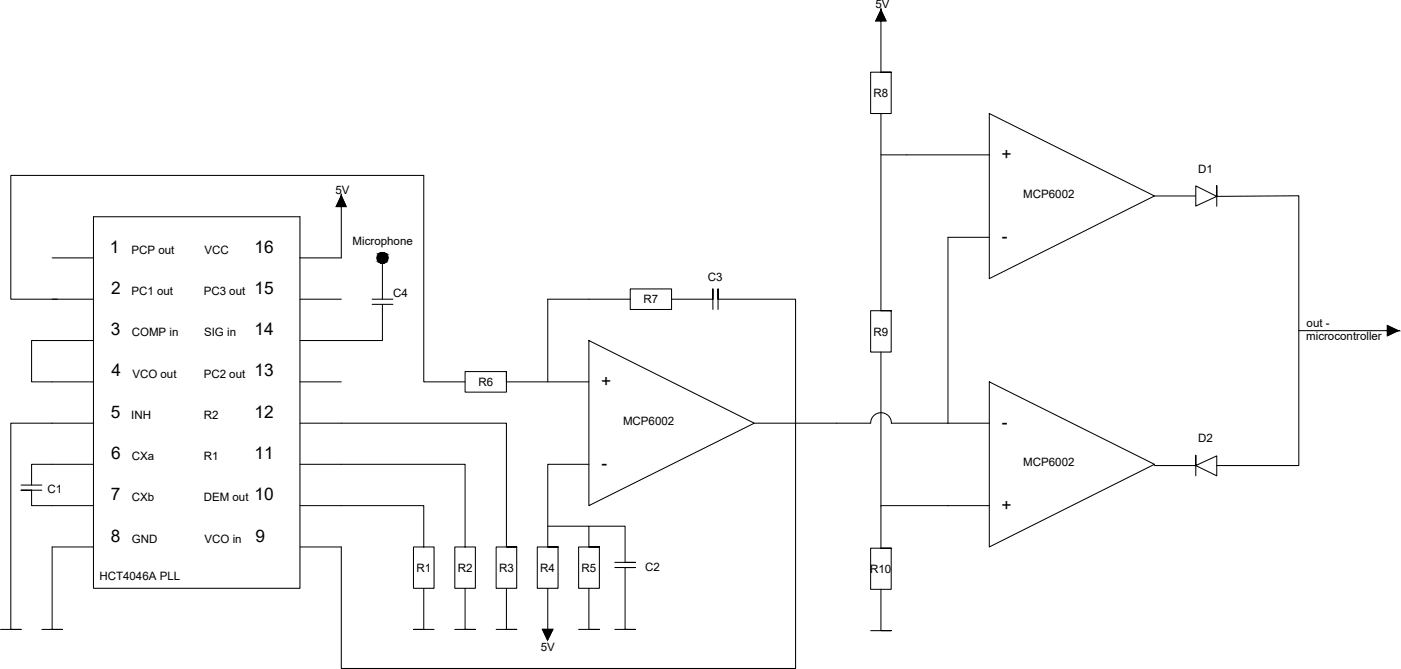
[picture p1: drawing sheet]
<svg xmlns="http://www.w3.org/2000/svg" width="288mm" height="138mm" viewBox="0 0 288 138" stroke-linecap="round" stroke-linejoin="round" font-family="sans-serif">
<g fill="none" stroke="#000" stroke-width=".21">
<path d="M180.3 4.3l1-2.2v12.8h2.2h-4.3v8.5h4.3v-8.5M181.3 2.1l1.1 2.2h-2.1M181.3 23.4v40.6h2.2h-4.3v8.5h4.3v-8.5M181.3 31.9h22.3M203.6 23.4l34 17-34 17zM246.1 38.3l4.4 2.1-4.4 2zM10.7 53.1h8.5M19.2 53.1v68h42.5v-68M19.2 53.1v-8.5h42.5v8.5M70.3 40.4l.9 2.1h-2l1.1-2.1v12.7h-8.6M78.7 53.1v8.5M129.7 59.5h8.5v4.2h-8.5z"/>
<path d="M203.6 48.9h-8.5v38.2M237.6 40.4h8.5M250.5 42.5v-4.3v2.2l16.9-.1v55.5h-16.9M10.7 61.6h8.5M11.8 61.6h-9.6v-25.5h85v42.5h8.5M19.2 70.1h-12.7v8.5h12.7M61.7 61.6h8.6M61.7 78.6h8.6M76.6 61.6h4.3M76.6 62.7h4.3M78.7 62.7v7.4h-17M104.2 76.5h-8.5v4.2h8.5v-4.2v2.1h17"/>
<path d="M121.2 70.1l34.1 17-34.1 17zM129.7 61.6h-16.9v17M138.2 61.6h8.5v-2.1v4.2M147.8 63.7v-4.2v2.1h16v76h-93.5v-25h-8.6M181.3 72.5v40.4h2.2h-4.3v8.4h4.3v-8.4M203.6 78.6l34 17-34 17zM267.4 68.1h20.4M285.6 67.1l2.2 1-2.2 1zM4.3 99.9h4.3M19.2 95.6h-12.7v4.3M19.2 87.1h-17v42.5h2.1h-4.2M61.7 95.6h34v17"/>
<path d="M61.7 87.1h42.5v25.5h2.2h-4.3v8.5h4.3v-8.5M121.2 95.6h-8.4v17h2.1h-4.3v8.5h4.3v-8.5M183.5 87.1h20.1M183.5 87.1a2.14 2.14 0 0 0-2.1-2.1 2.14 2.14 0 0 0-2.2 2.1h-23.9M237.6 95.8h8.5l4.4 2.2v-4.1l-4.4 1.9v-2.1v4.3M8.6 100.9h-4.3h2.2v3.2h12.7M19.2 112.6h-8.5v17h2.2h-4.3M61.7 104.1h25.5v8.5M85.1 112.6h4.2v8.5h-4.2zM93.6 112.6h4.3v8.5h-4.3zM112.8 108.3h8.4v4.3h2.2h-4.3v8.5h4.3v-8.5M121.2 108.3h7.5v7.5h2.1h-4.2"/>
<path d="M126.6 116.8h4.2h-2.1v12.8h2.1h-4.2M181.3 104.1h22.3M87.2 121.1v8.5h-2.1h4.2M95.7 121.1v8.5h2.2h-4.3M104.2 121.1v8.5h2.2h-4.3M111.7 129.6h2.1l-1.1 2.1zM112.8 121.1v8.5M121.2 121.1v8.5h2.2h-4.3M181.3 121.3v8.5h2.2h-4.3"/>
<circle cx="78.7" cy="53.1" r="1.08"/>
</g>
<g fill="#000" stroke="#000" stroke-width=".28">
<path d="M111.7 129.6h2.1l-1.1 2.1z"/>
<path d="M181.3 2.1v2.2h1.1zM181.3 2.1v2.2h-1z"/>
<path d="M70.3 40.4v2.1h.9zM70.3 40.4v2.1h-1.1z"/>
<path d="M78.6 52l.4 .1zM78.5 52.1h.5z"/>
<path d="M78.5 52.1l.7 .1zM78.3 52.2h.9z"/>
<path d="M78.3 52.2h1.1zM78.1 52.2h1.3z"/>
<path d="M78.3 54.1h.9zM78.3 54.1l.7 .1z"/>
<path d="M78.1 52.2l1.4 .2-.1-.2zM78.1 52.2l1.4 .2h-1.5z"/>
<path d="M78.1 53.9l1.1 .2 .2-.2zM78.1 53.9l1.1 .2h-.9z"/>
<path d="M78 52.4l1.7 .1-.2-.1zM78 52.4l1.7 .1h-1.9z"/>
<path d="M78 53.8l1.4 .1 .1-.1zM78 53.8l1.4 .1h-1.3z"/>
<path d="M77.8 52.5l1.9 .2v-.2zM77.8 52.5l1.9 .2h-2z"/>
<path d="M77.8 53.7l1.7 .1 .2-.1zM77.8 53.7l1.7 .1h-1.5z"/>
<path d="M77.7 52.7l2.1 .2-.1-.2zM77.7 52.7l2.1 .2h-2.1z"/>
<path d="M77.7 53.5l2 .2v-.2zM77.7 53.5l2 .2h-1.9z"/>
<path d="M77.7 52.9l2.1 .2v-.2zM77.7 52.9l2.1 .2h-2.1z"/>
<path d="M77.7 53.3l2 .2 .1-.2zM77.7 53.3l2 .2h-2z"/>
<path d="M77.7 53.1l2.1 .2v-.2zM77.7 53.1l2.1 .2h-2.1z"/>
<path d="M285.6 67.1l2.2 1h-2.2zM285.6 68.1v1l2.2-1z"/>
</g>
<path d="M78.5 54.2h.5zM78.5 54.2h.3z" fill="none" stroke="#000" stroke-width=".28"/>
<g font-size="3.6">
<text x="206.1" y="32.9">+</text>
<text x="22.6" y="52">1</text>
<text x="52.4" y="52">16</text>
<text x="206.2" y="49.9">-</text>
<text x="22.9" y="60.5">2</text>
<text x="52.4" y="60.5">15</text>
<text x="22.8" y="69">3</text>
<text x="52.4" y="69">14</text>
<text x="23" y="77.5">4</text>
<text x="52.4" y="77.5">13</text>
<text x="123.8" y="79.6">+</text>
<text x="22.8" y="86">5</text>
<text x="52.4" y="86">12</text>
<text x="206.2" y="88.1">-</text>
<text x="22.9" y="94.5">6</text>
<text x="52.4" y="94.5">11</text>
<text x="123.8" y="96.6">-</text>
<text x="22.8" y="103">7</text>
<text x="52.4" y="103">10</text>
<text x="206.1" y="105.1">+</text>
<text x="22.8" y="111.5">8</text>
<text x="52.6" y="111.5">9</text>
</g>
<g font-size="2.4">
<text x="180.2" y="1.7">5V</text>
<text x="179.8" y="20">R8</text>
<text x="246.6" y="35.6">D1</text>
<text x="69.1" y="40">5V</text>
<text x="210.6" y="40.7">MCP6002</text>
<text x="27.1" y="52.2">PCP out</text>
<text x="42.1" y="52.2">VCC</text>
<text x="72.6" y="50.4">Microphone</text>
<text x="145.7" y="57.9">C3</text>
<text x="27.1" y="60.7">PC1 out</text>
<text x="41.9" y="60.7">PC3 out</text>
<text x="80.9" y="61.1">C4</text>
<text x="132.5" y="62.4">R7</text>
<text x="27.1" y="69.2">COMP in</text>
<text x="42" y="69.2">SIG in</text>
<text x="179.8" y="69.1">R9</text>
<text x="268.9" y="70.1">microcontroller</text>
<text x="269" y="67.2">out -</text>
<text x="27.2" y="77.7">VCO out</text>
<text x="41.9" y="77.7">PC2 out</text>
<text x="98.5" y="79.5">R6</text>
<text x="27" y="86.2">INH</text>
<text x="41.9" y="86.2">R2</text>
<text x="128.3" y="87.5">MCP6002</text>
<text x="27.1" y="94.7">CXa</text>
<text x="41.9" y="94.7">R1</text>
<text x="210.6" y="96">MCP6002</text>
<text x="246.6" y="91.1">D2</text>
<text x="9.8" y="101.4">C1</text>
<text x="27.1" y="103.2">CXb</text>
<text x="41.9" y="103.2">DEM out</text>
<text x="27.1" y="111.7">GND</text>
<text x="42.1" y="111.7">VCO in</text>
<text x="20.5" y="119.5">HCT4046A PLL</text>
<text x="85.7" y="117.8">R1</text>
<text x="94.2" y="117.8">R2</text>
<text x="102.7" y="117.8">R3</text>
<text x="111.2" y="117.7">R4</text>
<text x="119.7" y="117.7">R5</text>
<text x="132.8" y="117.5">C2</text>
<text x="179.1" y="118">R10</text>
<text x="111.3" y="134.1">5V</text>
</g>
</svg>
